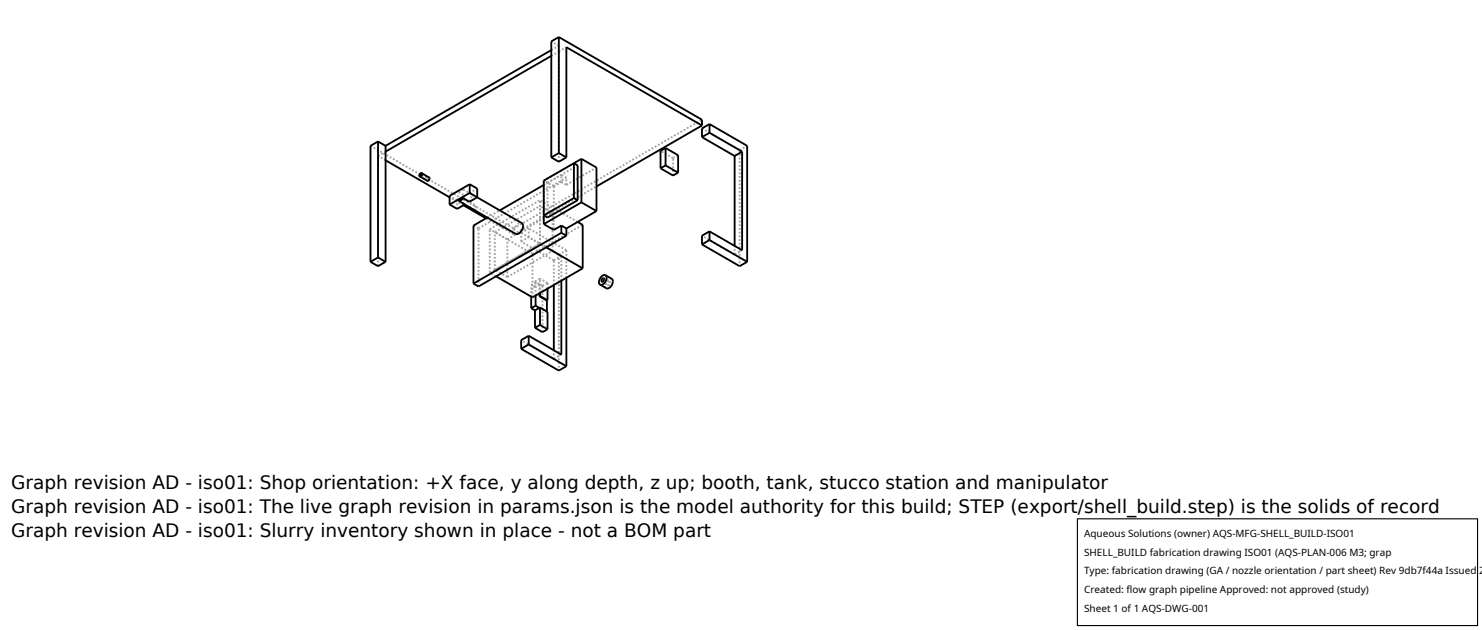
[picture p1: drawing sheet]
<svg xmlns="http://www.w3.org/2000/svg" width="212mm" height="90mm" viewBox="0 0 212 90" stroke-linecap="round" stroke-linejoin="round" font-family="sans-serif">
<g fill="none" stroke="#a0a0a0" stroke-width=".26" stroke-dasharray=".3 .3" stroke-linecap="butt">
<path d="M78.7 7.2l1.1-.7M78.7 8l1.1-.6M79.8 7.4v-.9M79.8 6.5l-1.1-.6M79.8 7.4l1.1-.7M100.3 18.3l5.3 3.1M52.9 20.8l20.5 11.8M54 38v-15.7M54 22.3l1.1-.6M55.1 22.9l-1.1-.6M60 25.2l1.1 .6M60.2 24.8l1.1 .6"/>
<path d="M61.1 25.8l.1-.1 .1-.2M61.3 25.4l-.2 .1v.3M61.3 25.4l-.3 .1v.3M61.3 25.5v-.1M65.3 28.6l1.1-.7M65.3 29.8v-1.2M65.3 28.6l-1.1-.6M65.5 27.4l.9 .5M66.1 29h.1M66.1 29l1.8 1.1M66.2 27.1h-.4l-.3 .3M66.2 27.1l.8 .5"/>
<path d="M66.2 27.1l-.7 .3M66.2 29l1.8 1.1M66.2 28.3l1.8 1.1M66.2 28.3l.2-.4M66.2 28.3l-.2 .5 .1 .2M66.2 29.3l-2-1.1M66.3 29.1l-.1-.1M66.3 29.1l.1 .1M66.4 29.2l-.1-.1M67 27.6h.2M67 27.6l1.2-.7M67.2 27.6l.2 .4"/>
<path d="M67.2 27.6l.9 .6M67.4 28l-.4 .8M67.9 30.1h.1M68 30.1l-.1-.3 .1-.4M68 29.4l-.2 .4 .1 .3M68.3 32.6l12.6-7.2M68.3 32.6l-.7-.4M69.6 31.1l1.8-1.1M70 38.9v-6.2M70 38.9l7.1-4.1M70 32.7l7.1-4.1M70.7 38.5v-5.4"/>
<path d="M70.7 38.5l6.4-3.7M70.7 33.1l6.4-3.7M70.8 39.5l-.8-.6M72.5 39.6l-1.8-1.1M72.5 34.2l-1.8-1.1M72.5 39.6v-5.4M72.5 39.6l6.4-3.8M72.5 34.2l6.4-3.7M73.4 33.5l-4-2.3M73.4 33.5v-.9M73.4 32.6l26.9-15.5M73.4 33.5l11.8-6.9"/>
<path d="M73.6 33.4l-.2-.4 .2-.6 .5-.5h.4M74.4 33.2l5.4 3.2M74.4 34.5v-1.3M74.4 34.5l1.1-.6M74.4 33.2l1.1-.6M75.5 33.9v-1.3M76 36.2l-6-3.5M76 36.2l7.2-4.1M77.1 34.8v-6.2M77.1 34.8v-5.4M77.7 26.4l2.5-1.4M77.7 25.8l4.3-2.5"/>
<path d="M77.7 30.8v-5M78 35.3l-.9-.5M78.2 31.1v-5M78.2 26.1l4.3-2.5M78.2 26.1l-.5-.3M78.9 35.8l-1.8-1M78.9 30.5l-1.8-1.1M78.9 35.8v-5.3M79.1 26.6l-1.4-.8M79.1 26.6l1.1-.6M79.1 26.6v6.2M79.1 37.2l-4.7-2.7"/>
<path d="M79.1 37.2l1.1-.6M79.8 23.1v-15.7M79.8 36.4v16.5M79.8 36.4l1.1-.7M80.2 26l.7 .4M80.2 26v-1M80.2 36.6l-4.7-2.7M80.9 26.4l4.3-2.5M80.9 26.4v-1M80.9 25.4l-.7-.4M80.9 35.7v4M80.9 35.7l-5.4-3.1"/>
<path d="M82.5 31.7l-5.4-3.1M86.2 39.7l.9 .6M87.4 39.8h-.4l-.4 .5-.2 .5 .2 .4M96.1 22.6l-1.8-1.1M96.1 25.1v-2.5M96.1 22.6l.8-.4M104.9 36.4v-1.3M104.9 36.4l-4.6-2.7M104.9 36.4l1.1-.7M105.6 21.4v16.6M105.6 21.4l1.1-.6M68.3 40.9v-8.3"/>
<path d="M75.9 42.4v-1.7M75.9 40.7l.6-.4M76 42.5v-6.3M76.4 41v-.8M76.4 41l-.5-.3M76.4 41l.6-.4M76.4 40.2l.7-.4M76.5 42.2v-1.9M77 40.6l-.5-.3M77 40.6v1.3M77.1 41.8v-2M77.5 40.8v6.6"/>
<path d="M77.5 40.8l-1.1-.6M77.5 40.8l.7-.4M78.1 44.6l-1.1-.6M78.1 44.6v-.1M78.1 44.6l.1-.1M78.2 40.4l-1.1-.6M78.2 41.2v-.8M79.1 51.3v-1.3M79.1 40.7v-3.5M79.1 51.3l-4.7-2.7M79.1 51.3l1.1-.7M80.2 40.1v-3.5"/>
<path d="M86 40.2l.9 .5M86.9 40.7h.2l.1-.3M87.1 40.3l-.3 .1 .1 .3M87.2 40.4l-.1-.1"/>
</g>
<g fill="none" stroke="#000" stroke-width=".26">
<path d="M78.7 7.2l-23.6 13.6M78.7 8l-23.6 13.7M79.8 5.3l-1.1 .6v16.6M79.8 5.3l20.5 11.8v.8M79.8 5.3v16.6M100.3 17.9l-19.4-11.2v15.8M100.3 17.9l-15.1 8.7M100.3 19.6l4.6 2.7M101.3 17.7l-1 .6v1.3M101.3 17.7l5.4 3.1v16.6M101.3 17.7v1.3M101.3 19l4.7 2.7"/>
<path d="M101.3 19l-1 .6M52.9 37.4l1.1 .6 1.1-.6M54 20.2l-1.1 .6v16.6M54 20.2v16.6M54 36.8l-1.1 .6M54 36.8l1.1 .6M54 20.2l1.1 .6M55.1 22.9l9.1 5.3M55.1 20.8v16.6M60 24.8h.2v.1l-.2 .3-.1-.2zM60.2 24.7l1.1 .7v.3l-.3 .1-1-.6M60.2 24.7v.3l-.2 .2"/>
<path d="M60.2 24.7l-.2 .2v.3M65.5 28.7l.9 .5-1.1 .6-1.1-.6M66.2 28.3l-.4 .3-.3 .1M66.2 28.3l-.7 .4M66.2 29.3l3.2 1.9M67.1 27.6l7.4 4.3 .2 .3-.1 .5-.4 .6-.5 .1-7.3-4.2M67.1 26.3l1.1 .6v1.3l-1.2 .6-.8-.5M67.1 27.6l-2.9 1.6M67.1 26.3l-2.9 1.7v1.2M67.1 26.3v1.3M69.6 31.1l-2 1.1v8.3M77.7 26.4l-6.3 3.6"/>
<path d="M77.7 32l1.4 .8 1.1-.6M78 35.3l5.2 3M78.7 22.5l1.1 .6 1.1-.6M79.8 21.9l1.1 .6M79.8 21.9l-1.1 .6M80.2 33.2l.7 .5M80.2 33.2l-12.6 7.3M80.2 32.2v1M80.2 32.2l.7 .4M80.9 33.7l-12.6 7.2-.7-.4M80.9 32.6v1.1M80.9 39.7v12.6"/>
<path d="M82 28.3l-4.3 2.5 .5 .3 4.3-2.5M82 28.3l.5 .3M82 23.3l-4.3 2.5v6.2M82 23.3l.5 .3v5M82 23.3v5M82.5 31.7l.7 .4v6.2M83 22.7l2.2 1.2v6.2M83 28.9l2.2 1.2M83 28.9l-5.3 3.1M83 22.7v6.2M83 22.7l-1 .6M83.2 38.3l-7.2 4.2-5.2-3"/>
<path d="M85.2 30.1l-4.3 2.5M86 39.8l.2-.1 .1 .2-.1 .2-.2 .1-.1-.1zM86.5 39.3l1 .6v.4l-.1 .4-.3 .4-.4 .1-1-.6M86.5 39.3l.1 .4-.1 .5-.4 .4h-.4M86.5 39.3h-.4l-.4 .5-.2 .5 .2 .3M94.3 24l1.8 1.1 .8-.4M95.1 21.1l-.8 .4v2.5M95.1 21.1l1.8 1.1v2.5M95.1 23.6l1.8 1.1M95.1 21.1v2.5M95.1 23.6l-.8 .4M100.3 34.9l5.3 3.1 1.1-.6"/>
<path d="M101.3 33l-1 .7v1.2M101.3 33v1.3M101.3 34.3l-1 .6M101.3 34.3l5.4 3.1M104.9 22.3v12.8M106 21.7v14l-4.7-2.7M106 21.7l-1.1 .6M74.4 49.8l5.4 3.1 1.1-.6M75.5 49.2l5.4 3.1M75.5 47.9l-1.1 .7v1.2M75.5 47.9v1.3M75.5 49.2l-1.1 .6"/>
<path d="M75.9 44l.5 .3M75.9 42.4v1.6M76.4 44.3v2.5M76.4 46.8l1.1 .6 .7-.4M76.5 42.2v1.5M76.5 43.7l-.6 .3M76.5 43.7l.5 .3M77 41.9v.4M77 42.3l1.1 .6M77 44l-.6 .3M77.1 42.3l1.1 .6M77.1 42.3h-.1"/>
<path d="M77.1 41.8v.5M77.1 43.9v2.5M77.1 43.9l1.1 .6v2.5M77.1 43.9l-.1 .1M77.1 46.4l1.1 .6M77.1 46.4l-.7 .4M78.1 42.9v1.6M78.2 42.9h-.1M78.2 41.2v1.7M79.1 40.7v9.3M80.2 40.1v10.5l-4.7-2.7"/>
</g>
<path d="M153.9 74.1h57.1v15.2h-57.1z" fill="#fff" stroke="#000" stroke-width=".16"/>
<g font-size="2.6">
<text x="1.6" y="69.8">Graph revision AD - iso01: Shop orientation: +X face, y along depth, z up; booth, tank, stucco station and manipulator</text>
<text x="1.6" y="73.3">Graph revision AD - iso01: The live graph revision in params.json is the model authority for this build; STEP (export/shell_build.step) is the solids of record</text>
<text x="1.6" y="76.7">Graph revision AD - iso01: Slurry inventory shown in place - not a BOM part</text>
</g>
<g font-size="1.4">
<text x="154.8" y="76.6">Aqueous Solutions (owner) AQS-MFG-SHELL_BUILD-ISO01</text>
<text x="154.8" y="79.3">SHELL_BUILD fabrication drawing ISO01 (AQS-PLAN-006 M3; grap</text>
<text x="154.8" y="82">Type: fabrication drawing (GA / nozzle orientation / part sheet) Rev 9db7f44a Issued 2</text>
<text x="154.8" y="84.7">Created: flow graph pipeline Approved: not approved (study)</text>
<text x="154.8" y="87.4">Sheet 1 of 1 AQS-DWG-001</text>
</g>
</svg>
